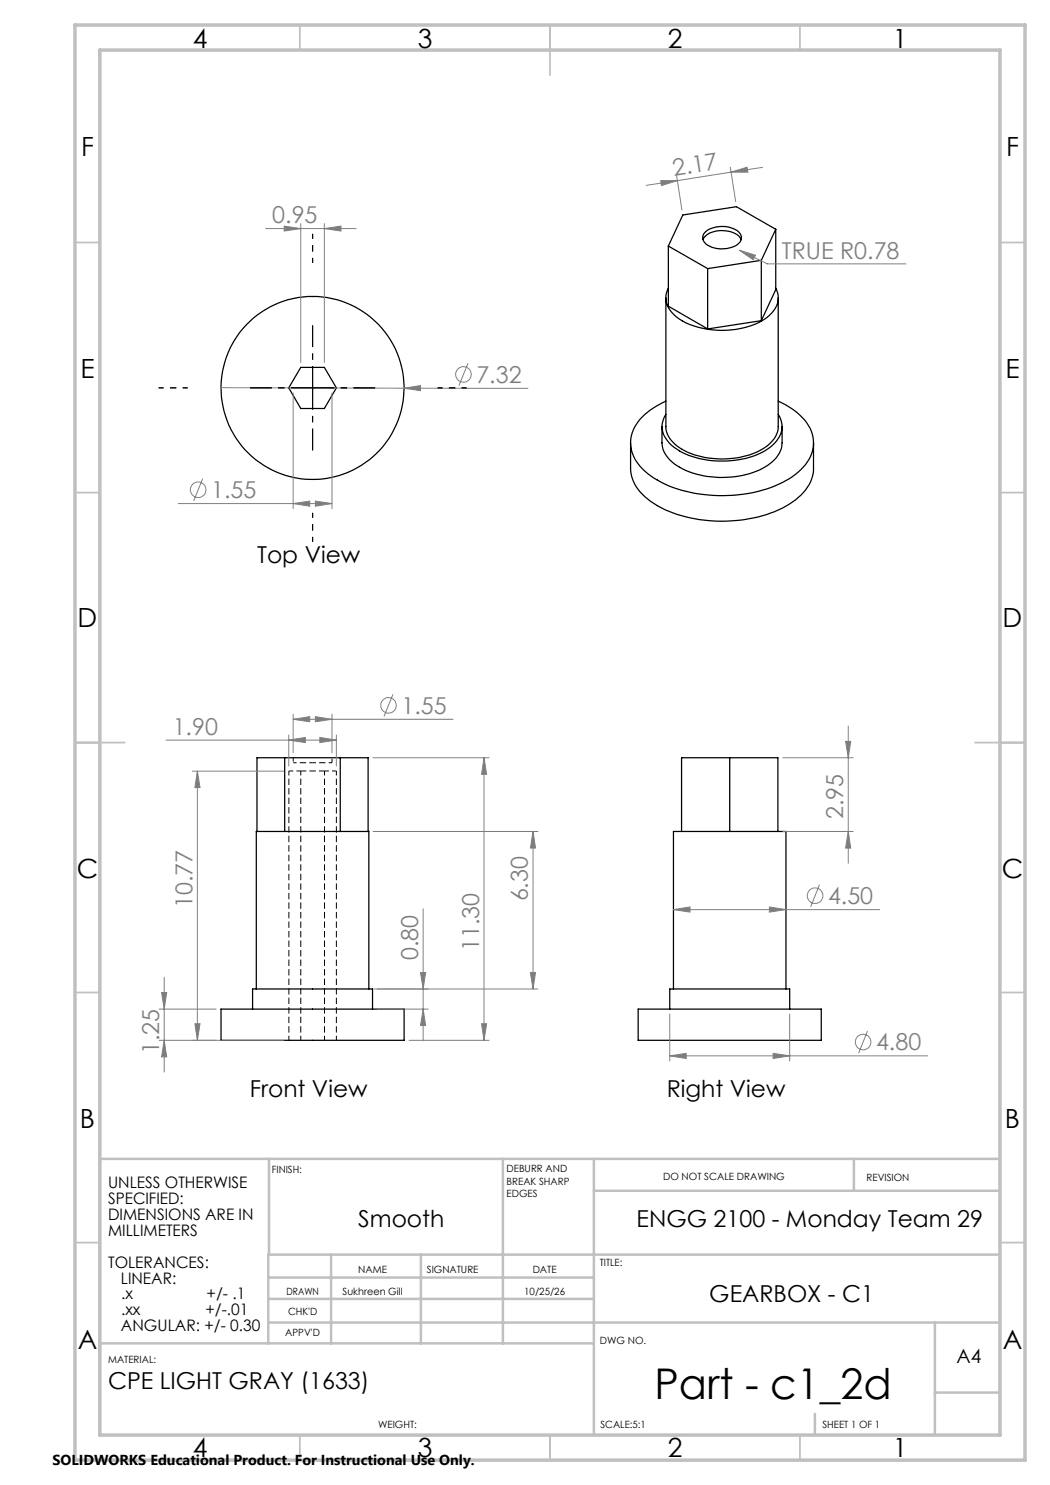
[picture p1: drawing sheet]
<svg xmlns="http://www.w3.org/2000/svg" width="210mm" height="297mm" viewBox="0 0 210 297" stroke-linecap="round" stroke-linejoin="round" font-family="sans-serif">
<path d="M57.8 154.2v53.8M60.2 154.2v53.8M60.2 154.2h-2.4M64.9 154.2v53.8M67.3 154.2h-2.4M67.3 154.2v53.8" fill="none" stroke="#000" stroke-width=".2" stroke-dasharray="1.3 .6" stroke-dashoffset=".4" stroke-linecap="butt"/>
<path d="M64.9 154.2h-4.7" fill="none" stroke="#000" stroke-width=".2" stroke-dasharray="1.3 .6" stroke-dashoffset=".2" stroke-linecap="butt"/>
<path d="M58.7 152.5h3.8M62.5 152.5h3.9" fill="none" stroke="#000" stroke-width=".2" stroke-dasharray="1.3 .6" stroke-dashoffset=".6" stroke-linecap="butt"/>
<path d="M58.7 151.5v1M66.4 152.5v-1" fill="none" stroke="#000" stroke-width=".2" stroke-dasharray="1.3 .6" stroke-dashoffset=".5" stroke-linecap="butt"/>
<g fill="none" stroke="#000" stroke-width=".25">
<path d="M133.2 59.6v25.7a5.5 5.5 0 0 0 3.3 4.6 17.4 17.4 0 0 0 16.4-.3 5.3 5.3 0 0 0 2.7-4.3v-25.7M133.7 57.6a4.2 4.2 0 0 0 1.3 5.5 15.5 15.5 0 0 0 11.3 2.9 11.7 11.7 0 0 0 8.6-4.1 4 4 0 0 0 .3-4.3M133.7 49.2l7.8 4.5M133.7 49.2v12l7.8 4.6M140.6 47.9a3.4 3.4 0 0 1 3.3-1.8 4.7 4.7 0 0 1 4.2 1.6l.1 .2M141 46.5a5.5 5.5 0 0 1 6.9 .1 1.58 1.58 0 0 1-.6 2.4 5.6 5.6 0 0 1-6.4-.5 1.45 1.45 0 0 1 .1-2zM141.5 53.7v12.1M152.3 52.1l-10.8 1.6M152.3 52.1v12M155.2 45.9l-7.9-4.6-10.7 1.7-2.9 6.2M155.2 45.9l-2.9 6.2M155.2 45.9v12l-2.9 6.2"/>
<path d="M60.1 73.5h4.8l2.4 4.1-2.4 4.1h-4.8l-2.4-4.1zM152.3 64.1l-10.8 1.7M126.1 88.6v5.1a7.9 7.9 0 0 0 3.5 6.1 23.6 23.6 0 0 0 14.2 4.4 25.1 25.1 0 0 0 15.3-4.2 8.1 8.1 0 0 0 3.6-6.3v-5.1M132.4 85.3v3.3a6.3 6.3 0 0 0 4.1 5.2 18.8 18.8 0 0 0 17.1-.7 5.9 5.9 0 0 0 2.8-4.5v-3.3M133.2 80.2a12.7 12.7 0 0 0-6.6 5.9 7 7 0 0 0 2.4 8.2 21.8 21.8 0 0 0 12.9 4.7 25.7 25.7 0 0 0 17.2-4.1 7.8 7.8 0 0 0 3.6-7 9.1 9.1 0 0 0-5-6.6l-2.1-1.1M133.2 82.9a4.4 4.4 0 0 0 .8 5.9 15.7 15.7 0 0 0 11.3 3.4 14.4 14.4 0 0 0 9.6-3.6 4.4 4.4 0 0 0 .7-5.7M56.9 151.5v14.8M68.1 151.5v14.8M145.9 151.5v14.8M51.4 166.3v-14.8h22.2v14.8M136.3 166.3v-14.8h19.3v14.8M51.3 197.8v-31.5h22.5v31.5"/>
<path d="M134.7 197.8v-31.5h22.5v31.5M44.2 201.8h36.6v6.3h-36.6zM50.5 201.8v-4h24v4M127.6 201.8h36.7v6.3h-36.7zM133.9 201.8v-4h24v4"/>
<circle cx="62.5" cy="77.6" r="18.3"/>
</g>
<path d="M32.3 198.5h1l-.5 3.3zM32.8 195.5v18.9M31.8 201.8h11.4M31.8 208.1h11.4" fill="none" stroke="#808080" stroke-width=".2"/>
<g fill="none" stroke="#c0c0c0" stroke-width=".35">
<path d="M60 5v5M110 5v10M160 5v5M15 48.5h5M200 48.5h5M15 98.5h5M200 98.5h5M15 148.5h10M195 148.5h10M15 198.5h5M200 198.5h5M15 248.5h5"/>
<path d="M200 248.5h5M60 287v5M110 287v5M160 287v5"/>
</g>
<g fill="none" stroke="#c0c0c0" stroke-width=".5">
<path d="M53.8 231.8v19.1M100.6 231.8v36.9M118.8 231.8v55.2M118.8 238.2h81.2M170.8 231.8v6.4M200 231.8h-180v55.2M53.7 259.8h65.1M53.7 255.5h65.1M66.2 250.9v17.8M84.2 250.9v17.8M200 250.9h-146.3v17.8M20 268.7h98.8"/>
<path d="M53.7 264.5h146.3M187 264.5v22.5M187 278.5h13M163 282.8v4.2"/>
</g>
<path d="M15 5h190v287h-190zM20 10h180v277h-180z" fill="none" stroke="#c0c0c0" stroke-width=".7"/>
<path d="M32.3 198.5h1l-.5 3.3z" fill="#808080"/>
<path d="M32.8 208.1l.5 3.3h-1z" fill="none" stroke="#808080" stroke-width=".2"/>
<path d="M32.8 208.1l.5 3.3h-1z" fill="#808080"/>
<path d="M74.6 151.5h23.2M96.8 151.5v56.6M81.8 208.1h16M96.3 204.7h1l-.5 3.4z" fill="none" stroke="#808080" stroke-width=".2"/>
<path d="M96.3 204.7h1l-.5 3.4z" fill="#808080"/>
<path d="M96.8 151.5l.5 3.4h-1z" fill="none" stroke="#808080" stroke-width=".2"/>
<path d="M96.8 151.5l.5 3.4h-1z" fill="#808080"/>
<path d="M75.5 197.8h10.1M84.6 181.7v26.5M75.5 201.8h10.1M84.6 201.8l.5 3.3h-1z" fill="none" stroke="#808080" stroke-width=".2"/>
<path d="M84.6 201.8l.5 3.3h-1z" fill="#808080"/>
<path d="M84.1 194.5h1l-.5 3.3z" fill="none" stroke="#808080" stroke-width=".2"/>
<path d="M84.1 194.5h1l-.5 3.3z" fill="#808080"/>
<g fill="none" stroke="#808080" stroke-width=".2">
<path d="M78.6 138.8l-1.8 4.5M58.6 142.8v7.8M58.6 143.9h32M63.1 143.3l3.3 .6-3.3 .5zM66.4 142.8v7.8"/>
<circle cx="77.7" cy="141.1" r="1.55"/>
</g>
<path d="M63.1 143.3l3.3 .6-3.3 .5z" fill="#808080"/>
<path d="M58.6 143.9l3.3-.6v1.1z" fill="none" stroke="#808080" stroke-width=".2"/>
<path d="M58.6 143.9l3.3-.6v1.1z" fill="#808080"/>
<path d="M33.2 148h34.1M57.7 147v6.2M64 147.5l3.3 .5-3.3 .5zM67.3 147v6.2" fill="none" stroke="#808080" stroke-width=".2"/>
<path d="M64 147.5l3.3 .5-3.3 .5z" fill="#808080"/>
<path d="M57.7 148l3.4-.5v1z" fill="none" stroke="#808080" stroke-width=".2"/>
<path d="M57.7 148l3.4-.5v1z" fill="#808080"/>
<path d="M38.5 154.2h18.3M39.5 154.2l.5 3.3h-1zM39.5 154.2v53.9M38.5 208.1h18.3" fill="none" stroke="#808080" stroke-width=".2"/>
<path d="M39.5 154.2l.5 3.3h-1z" fill="#808080"/>
<path d="M39 204.7h1l-.5 3.4z" fill="none" stroke="#808080" stroke-width=".2"/>
<path d="M39 204.7h1l-.5 3.4z" fill="#808080"/>
<path d="M74.6 166.3h33M106.6 166.3v31.5M74.8 197.8h32.8M106.1 194.5h1l-.5 3.3z" fill="none" stroke="#808080" stroke-width=".2"/>
<path d="M106.1 194.5h1l-.5 3.3z" fill="#808080"/>
<path d="M106.6 166.3l.5 3.3h-1z" fill="none" stroke="#808080" stroke-width=".2"/>
<path d="M106.6 166.3l.5 3.3h-1z" fill="#808080"/>
<path d="M147.9 50.1l3.2 .9-.5 1zM147.9 50.1l5.6 2.7h27.7" fill="none" stroke="#808080" stroke-width=".2"/>
<path d="M147.9 50.1l3.2 .9-.5 1z" fill="#808080"/>
<path d="M135.3 35.1l1.1 6.9M146 33.4l1.1 7M146.2 34.4l3.2-1 .2 1zM146.2 34.4l-17 2.7M152.5 33.5l-6.3 .9" fill="none" stroke="#808080" stroke-width=".2"/>
<path d="M146.2 34.4l3.2-1 .2 1z" fill="#808080"/>
<path d="M132.2 36.1h3.3l-3.2 1z" fill="none" stroke="#808080" stroke-width=".2"/>
<path d="M132.2 36.1h3.3l-3.2 1z" fill="#808080"/>
<path d="M53.1 45.7h18.1M60.1 44.7v27.8M64.9 45.7l3.3-.5v1zM64.9 44.7v27.8" fill="none" stroke="#808080" stroke-width=".2"/>
<path d="M64.9 45.7l3.3-.5v1z" fill="#808080"/>
<path d="M56.8 45.2l3.3 .5-3.3 .5z" fill="none" stroke="#808080" stroke-width=".2"/>
<path d="M56.8 45.2l3.3 .5-3.3 .5z" fill="#808080"/>
<g fill="none" stroke="#808080" stroke-width=".2">
<path d="M44.2 77.5l36.6 .1M80.8 77.6l3.3-.5v1zM80.8 77.6l24.8 .1M93.6 72.7l-1.8 4.4"/>
<circle cx="92.7" cy="74.9" r="1.56"/>
</g>
<path d="M80.8 77.6l3.3-.5v1z" fill="#808080"/>
<g fill="none" stroke="#808080" stroke-width=".2">
<path d="M58.6 78.6v23.1M66.4 78.6v23.1M40.5 95.7l-1.8 4.5M35.6 100.7h30.8M58.6 100.7l3.3-.5v1z"/>
<circle cx="39.7" cy="98" r="1.55"/>
</g>
<path d="M58.6 100.7l3.3-.5v1z" fill="#808080"/>
<path d="M63.1 100.2l3.3 .5-3.3 .5z" fill="none" stroke="#808080" stroke-width=".2"/>
<path d="M63.1 100.2l3.3 .5-3.3 .5z" fill="#808080"/>
<path d="M156.6 151.5h14M169.1 148.3h1l-.4 3.2zM169.7 145.2v27.4M156.6 166.3h14" fill="none" stroke="#808080" stroke-width=".2"/>
<path d="M62.5 77.6v-12.5M62.5 77.6h-12.5M62.5 77.6v12.5M62.5 77.6h12.5" fill="none" stroke="#000" stroke-width=".2" stroke-dasharray="15.2 1.3 1.3 1.3" stroke-dashoffset="10.9" stroke-linecap="butt"/>
<path d="M62.5 52.6v-5.8M37.5 77.6h-5.8M87.5 77.6h5.8M62.5 102.6v5.8" fill="none" stroke="#000" stroke-width=".2" stroke-dasharray="15.2 1.3 1.3 1.3" stroke-dashoffset="14.2" stroke-linecap="butt"/>
<path d="M169.1 148.3h1l-.4 3.2z" fill="#808080"/>
<path d="M169.7 166.3l.4 3.3h-1z" fill="none" stroke="#808080" stroke-width=".2"/>
<path d="M169.7 166.3l.4 3.3h-1z" fill="#808080"/>
<g fill="none" stroke="#808080" stroke-width=".2">
<path d="M133.9 211.2l3.3-.5v1zM133.9 202.8v9.4M133.9 211.2h51.6M157.9 202.8v9.4M173.5 206.2l-1.8 4.4"/>
<circle cx="172.6" cy="208.4" r="1.55"/>
</g>
<path d="M133.9 211.2l3.3-.5v1z" fill="#808080"/>
<path d="M154.6 210.7l3.3 .5-3.3 .5z" fill="none" stroke="#808080" stroke-width=".2"/>
<path d="M154.6 210.7l3.3 .5-3.3 .5z" fill="#808080"/>
<g fill="none" stroke="#808080" stroke-width=".2">
<path d="M163.9 176.9l-1.8 4.5M134.7 181.9l3.3-.5v1zM134.7 181.9h41.2"/>
<circle cx="163" cy="179.1" r="1.55"/>
</g>
<path d="M134.7 181.9l3.3-.5v1z" fill="#808080"/>
<path d="M153.9 181.4l3.3 .5-3.3 .5z" fill="none" stroke="#808080" stroke-width=".2"/>
<path d="M153.9 181.4l3.3 .5-3.3 .5z" fill="#808080"/>
<text font-size="8.5" x="130.9" y="279.7">Part - c1_2d</text>
<g font-size="5.3">
<text x="38.5" y="9.5">4</text>
<text x="83.5" y="9.5">3</text>
<text x="133.5" y="9.5">2</text>
<text x="178.5" y="9.5">1</text>
<text x="16.2" y="31.2">F</text>
<text x="201.2" y="31.2">F</text>
<text x="16.1" y="75.5">E</text>
<text x="201.1" y="75.5">E</text>
<text x="15.5" y="125.5">D</text>
<text x="200.5" y="125.5">D</text>
<text x="15.4" y="175.5">C</text>
<text x="200.4" y="175.5">C</text>
<text x="16" y="225.5">B</text>
<text x="201" y="225.5">B</text>
<text x="15.5" y="269.7">A</text>
<text x="200.5" y="269.7">A</text>
<text x="38.5" y="291.5">4</text>
<text x="83.5" y="291.5">3</text>
<text x="133.5" y="291.5">2</text>
<text x="178.5" y="291.5">1</text>
</g>
<g font-size="4.7" fill="#808080">
<text x="134.8" y="35.2" transform="rotate(-9 134.8 35.2)">2.17</text>
<text x="54.5" y="44.7">0.95</text>
<text x="156.4" y="51.7">TRUE R0.78</text>
<text x="95.3" y="76.6">7.32</text>
<text x="42.2" y="99.6">1.55</text>
<text x="80.3" y="142.8">1.55</text>
<text x="34.5" y="147">1.90</text>
<text x="168.6" y="163.8" transform="rotate(-90 168.6 163.8)">2.95</text>
<text x="38.5" y="181.6" transform="rotate(-90 38.5 181.6)">10.77</text>
<text x="105.6" y="180.3" transform="rotate(-90 105.6 180.3)">6.30</text>
<text x="165.6" y="180.8">4.50</text>
<text x="95.8" y="190.3" transform="rotate(-90 95.8 190.3)">11.30</text>
<text x="83.6" y="192.1" transform="rotate(-90 83.6 192.1)">0.80</text>
<text x="31.8" y="210.9" transform="rotate(-90 31.8 210.9)">1.25</text>
<text x="175.2" y="210.1">4.80</text>
</g>
<g font-size="4.7">
<text x="51.4" y="112.6">Top View</text>
<text x="50" y="219.4">Front View</text>
<text x="133.4" y="219.4">Right View</text>
<text x="71.6" y="245.3">Smooth</text>
<text x="127.3" y="245.3">ENGG 2100 - Monday Team 29</text>
<text x="141.9" y="260.4">GEARBOX - C1</text>
<text x="21.6" y="277.9">CPE LIGHT GRAY (1633)</text>
</g>
<text font-size="3.9" x="191.3" y="272.5">A4</text>
<g font-size="3.2">
<text x="21.6" y="237.7">UNLESS OTHERWISE</text>
<text x="21.6" y="240.8">SPECIFIED:</text>
<text x="21.6" y="244">DIMENSIONS ARE IN</text>
<text x="21.6" y="247.2">MILLIMETERS</text>
<text x="21.6" y="253.5">TOLERANCES:</text>
<text x="24.2" y="256.7">LINEAR:</text>
<text x="24.2" y="263.1">.xx</text>
<text x="24.2" y="259.9">.x</text>
<text x="41.1" y="263.1">+/-.01</text>
<text x="41.3" y="259.9">+/- .1</text>
<text x="24.2" y="266.2">ANGULAR: +/- 0.30</text>
</g>
<text font-size="2.9" x="10.5" y="292.9">SOLIDWORKS Educational Product. For Instructional Use Only.</text>
<g font-size="2">
<text x="54.4" y="234.6">FINISH:</text>
<text x="101.3" y="234.5">DEBURR AND</text>
<text x="101.3" y="237">BREAK SHARP</text>
<text x="101.3" y="239.5">EDGES</text>
<text x="132.6" y="236">DO NOT SCALE DRAWING</text>
<text x="173.3" y="236.2">REVISION</text>
<text x="71.6" y="254.5">NAME</text>
<text x="85.4" y="254.5">SIGNATURE</text>
<text x="106.5" y="254.5">DATE</text>
<text x="120" y="253.2">TITLE:</text>
<text x="57.3" y="259.1">DRAWN</text>
<text x="57.6" y="263">CHK'D</text>
<text x="68.5" y="259.1">Sukhreen Gill</text>
<text x="104.9" y="259.1">10/25/26</text>
<text x="57.1" y="267.3">APPV'D</text>
<text x="120" y="268.7">DWG NO.</text>
<text x="21.6" y="272.5">MATERIAL:</text>
<text x="75.6" y="285.5">WEIGHT:</text>
<text x="120.1" y="285.6">SCALE:5:1</text>
<text x="164.5" y="285.6">SHEET 1 OF 1</text>
</g>
</svg>
